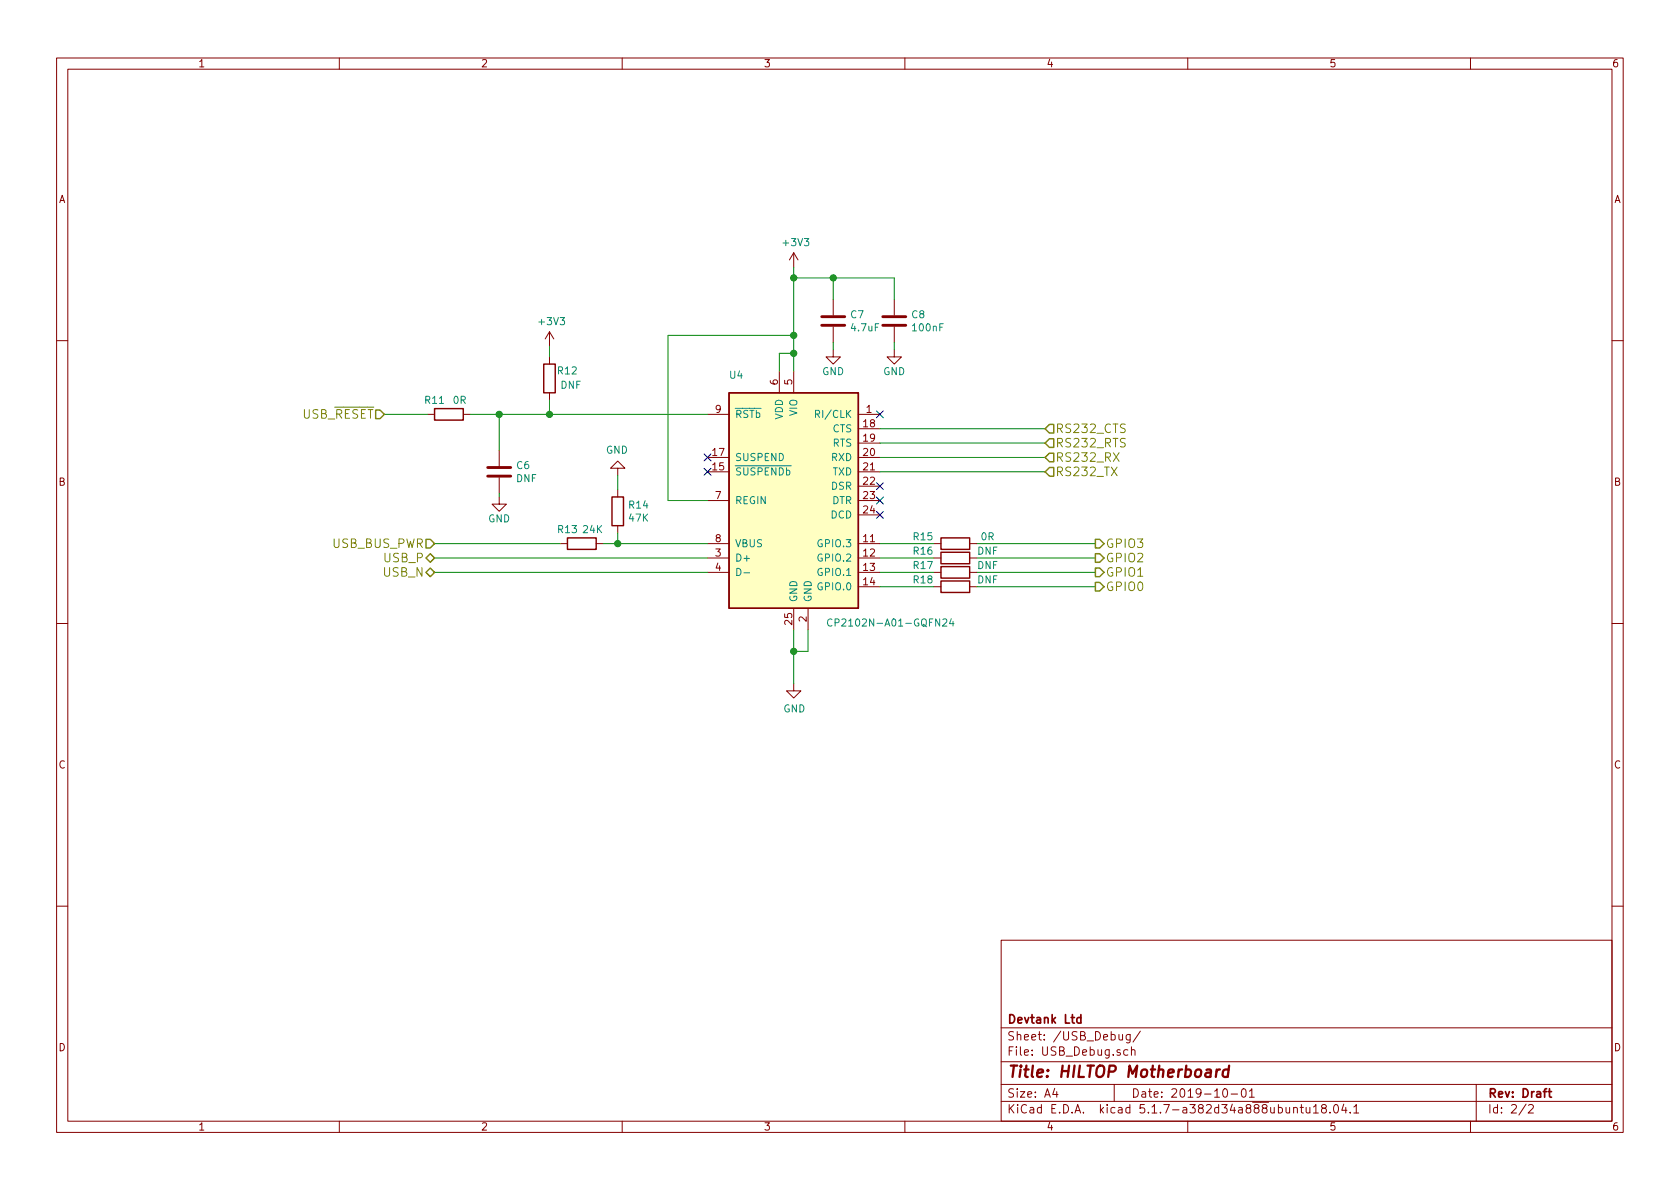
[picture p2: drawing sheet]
<svg xmlns="http://www.w3.org/2000/svg" width="297mm" height="210mm" viewBox="0 0 297 210" stroke-linecap="round" stroke-linejoin="round" font-family="sans-serif">
<g fill="none" stroke="#840000" stroke-width=".18">
<path d="M10 10.3h277v189.9h-277zM12 12.2h273v186.1h-273zM60 10.3v1.9M110 10.3v1.9M160 10.3v1.9M210 10.3v1.9M260 10.3v1.9M97.2 58.7l-.8 1.2M97.2 58.7v2.5M97.2 58.7l.7 1.2M140.3 44.7v2.5M140.3 44.7l-.7 1.3"/>
<path d="M140.3 44.7l.8 1.3M147.3 53v2.7M147.3 57.8v2.8M158.1 53v2.7M158.1 57.8v2.8M10 60.2h2M75.6 73.3h1.2M81.9 73.3h1.3M88.3 79.6v2.8M97.2 63.1v1.3M97.2 69.5v1.2M125.1 73.3h3.8"/>
<path d="M137.8 65.7v3.8M140.3 65.7v3.8M147.3 61.8v1.3h1.3l-1.3 1.3-1.3-1.3h1.3M151.8 73.3h3.8M151.8 75.8h3.8M151.8 78.4h3.8M158.1 61.8v1.3h1.3l-1.3 1.3-1.3-1.3h1.3M285 60.2h2M88.3 87.9v1.2h1.2l-1.2 1.3-1.3-1.3h1.3M88.3 84.4v2.8M99.1 96.1h1.2M105.4 96.1h1.3"/>
<path d="M109.2 82.8h1.3l-1.3-1.3-1.3 1.3h1.3v1.3M109.2 86.6v1.3M109.2 93v1.2M125.1 96.1h3.8M125.1 98.7h3.8M125.1 83.4h3.8M125.1 80.9h3.8M125.1 88.5h3.8M151.8 96.1h3.8M151.8 98.7h3.8M151.8 83.4h3.8M151.8 80.9h3.8"/>
<path d="M151.8 86h3.8M151.8 88.5h3.8M151.8 91.1h3.8M165.1 96.1h1.3M165.1 98.7h1.3M171.4 96.1h1.3M171.4 98.7h1.3M10 110.3h2M125.1 101.2h3.8M140.3 107.6v3.8M142.9 107.6v3.8M151.8 103.8h3.8"/>
<path d="M151.8 101.2h3.8M165.1 103.8h1.3M165.1 101.2h1.3M171.4 103.8h1.3M171.4 101.2h1.3M285 110.3h2M140.3 120.9v1.3h1.3l-1.3 1.2-1.2-1.2h1.2M10 160.2h2M177 166.3h108v32h-108zM285 160.2h2M60 198.3v1.9M110 198.3v1.9"/>
<path d="M160 198.3v1.9M177 194.8h108M177 191.8h108M177 187.8h108M177 181.8h108M186.5 192.5l-.4 1h1M186.8 193v1M197 191.8v3M197.8 182.9l.1 .9 .4 .1 .2-.1M198.5 182.9v1M199.4 185.7l-.4-.1-.3 .3 .1 .6 .2 .1 .4-.1M199.8 182.9v1.4l-.3 .1-.3-.1"/>
<path d="M199.8 183l-.4-.1-.3 .3 .1 .6 .2 .1 .4-.1M200.1 185.7l.2-.1 .3 .1 .1 .9M200.1 185.1v1.5M201.6 182.3l-1.3 2M210 198.3v1.9M216.3 192.7l.4-.2a.94 .94 0 0 1 0 1.5 .79 .79 0 0 1-.4-1.3zM217.7 193.5h1.1M219.6 192.7l.4-.2a.94 .94 0 0 1 0 1.5 .82 .82 0 0 1-.4-1.3zM220.9 193l.4-.5v1.5M220.9 194h.9M228.7 196l.1-.1a.37 .37 0 0 1 .6 .1v.8M228.7 195.8v1"/>
<path d="M229.9 195.8h.6M230.1 195.3v1.3l.4 .2M230.9 195.8v.8a.39 .39 0 0 0 .7 .1M231.6 195.8v1M232.2 195.8l.5-.5v1.5M232.2 196.8h.9M233.9 196l-.2-.3v-.2l.2-.2 .5 .1 .1 .2-.1 .2-.6 .2a.48 .48 0 0 0-.1 .7l.2 .1 .5-.1a.48 .48 0 0 0-.2-.7M235.2 196.7v.1M235.9 195.5l.2-.2a.81 .81 0 0 1 .6 .6 .81 .81 0 0 1-.3 .8l-.1 .1a.79 .79 0 0 1-.4-1.3zM237.6 195.2l-.4 1.1h1M237.9 195.8v1M238.7 196.7v.1"/>
<path d="M239.4 195.8l.4-.5v1.5M239.4 196.8h.8M260 198.3v1.9M261 191.8v6.5M269.8 195.2l-1.2 2M270.3 195.5l.2-.2h.3l.3 .5-.9 1h.9"/>
</g>
<path d="M191.1 179.4v1.5M191.1 180l-.4-.1-.3 .3 .1 .6h.6M273.7 193h.6M274 192.5v1.3l.3 .2" fill="none" stroke="#840000" stroke-width=".3"/>
<path d="M215.1 189.1l-.1 1.3M215.7 189.1a.54 .54 0 0 0-.6 .4M217.2 189.2a.68 .68 0 0 0-1 .3v.8l.3 .1 .6-.1M217.3 188.4l-.2 2" fill="none" stroke="#840000" stroke-width=".41"/>
<path d="M76.8 72.3h5.1v2h-5.1zM96.1 64.4h2.1v5.1h-2.1zM128.9 69.5h22.9v38.1h-22.9zM100.3 95.1h5.1v2h-5.1zM108.2 87.9h2v5.1h-2zM166.4 97.7h5v2h-5zM166.4 95.1h5v2h-5zM166.4 102.7h5v2.1h-5zM166.4 100.2h5v2h-5z" fill="none" stroke="#840000" stroke-width=".25"/>
<path d="M145.3 57.5h4.1M145.3 56h4.1M156.1 57.5h4M156.1 56h4M86.2 84.2h4.1M86.2 82.7h4.1" fill="none" stroke="#840000" stroke-width=".51"/>
<path d="M128.9 69.5h22.9v38.1h-22.9z" fill="#ffffc2" stroke="#ffffc2" stroke-width=".18"/>
<path d="M144.2 73.2h.6l.1-.5-.2-.1h-.5v1.2M130.3 100.5a.64 .64 0 0 1 .7 .6 .64 .64 0 0 1-.7 .7zM131.5 101.3h1M147.1 109.6a.6 .6 0 0 0-.8 .4 .6 .6 0 0 0 .6 .7l.2-.1M168.2 109.4l-.3 .9h.8M168.5 109.9v.8" fill="none" stroke="#008484" stroke-width=".18"/>
<g fill="none" stroke="#008400" stroke-width=".18">
<path d="M140.3 49.1h17.8v3.9M140.3 59.3h-22.2v29.2h7M140.3 47.2v18.5M147.3 49.1v3.9M67.9 73.3h7.7M83.2 73.3h41.9M88.3 73.3v6.3M97.2 61.2v1.9M97.2 70.7v2.6M140.3 62.5h-2.5v3.2M147.3 60.6v1.2M155.6 75.8h29.2"/>
<path d="M155.6 78.4h29.2M158.1 60.6v1.2M76.8 96.1h22.3M76.8 98.7h48.3M88.3 87.2v.7M106.7 96.1h18.4M109.2 84.1v2.5M109.2 94.2v1.9M155.6 83.4h29.2M155.6 80.9h29.2M155.6 96.1h9.5M155.6 98.7h9.5"/>
<path d="M172.7 96.1h21M172.7 98.7h21M76.8 101.2h48.3M140.3 111.4v9.5M142.9 111.4v3.8h-2.6M155.6 101.2h9.5M155.6 103.8h9.5M172.7 101.2h21M172.7 103.8h21"/>
</g>
<path d="M66.4 72.5h.8l.7 .8-.7 .7h-.8zM185.5 77.6h.8v1.5h-.8l-.7-.7zM185.5 75.1h.8v1.5h-.8l-.7-.8zM75.3 98.7l.8-.8 .7 .8-.7 .7zM75.3 95.4h.8l.7 .7-.7 .8h-.8zM185.5 80.1h.8v1.6h-.8l-.7-.8zM185.5 82.7h.8v1.5h-.8l-.7-.8zM193.7 97.9h.7l.8 .8-.8 .7h-.7zM193.7 95.4h.7l.8 .7-.8 .8h-.7zM75.3 101.2l.8-.7 .7 .7-.7 .8zM193.7 103h.7l.8 .8-.8 .7h-.7zM193.7 100.5h.7l.8 .7-.8 .8h-.7z" fill="none" stroke="#848400" stroke-width=".25"/>
<g fill="#008400" stroke="#008400" stroke-width=".25">
<circle cx="140.3" cy="115.2" r=".51"/>
<circle cx="140.3" cy="59.3" r=".51"/>
<circle cx="109.2" cy="96.1" r=".51"/>
<circle cx="140.3" cy="62.5" r=".51"/>
<circle cx="88.3" cy="73.3" r=".51"/>
<circle cx="97.2" cy="73.3" r=".51"/>
<circle cx="140.3" cy="49.1" r=".51"/>
<circle cx="147.3" cy="49.1" r=".51"/>
</g>
<path d="M155 72.7l1.2 1.2M156.2 72.7l-1.2 1.2M124.5 82.8l1.2 1.2M124.5 80.3l1.2 1.2M125.7 82.8l-1.2 1.2M125.7 80.3l-1.2 1.2M155 90.4l1.2 1.3M155 87.9l1.2 1.2M155 85.4l1.2 1.2M156.2 90.4l-1.2 1.3M156.2 87.9l-1.2 1.2M156.2 85.4l-1.2 1.2" fill="none" stroke="#000084" stroke-width=".18"/>
<text font-size="2.8" fill="#840000" x="178" y="190.5">Title: HILTOP Motherboard</text>
<g font-size="2.1" fill="#848400">
<text x="53.4" y="74">USB_RESET</text>
<text x="186.6" y="76.6">RS232_CTS</text>
<text x="186.6" y="79.1">RS232_RTS</text>
<text x="186.6" y="81.7">RS232_RX</text>
<text x="186.6" y="84.2">RS232_TX</text>
<text x="58.8" y="96.9">USB_BUS_PWR</text>
<text x="67.9" y="102">USB_N</text>
<text x="68" y="99.4">USB_P</text>
<text x="195.5" y="102">GPIO1</text>
<text x="195.5" y="99.4">GPIO2</text>
<text x="195.5" y="96.9">GPIO3</text>
<text x="195.5" y="104.5">GPIO0</text>
</g>
<g font-size="2.1" fill="#840000">
<text x="178" y="184">Sheet: /USB_Debug/</text>
<text x="178" y="181">Devtank Ltd</text>
<text x="178" y="186.7">File: USB_Debug.sch</text>
<text x="178" y="196.9">KiCad E.D.A. kicad 5.1.7-a382d34a888ubuntu18.04.1</text>
<text x="178" y="194.1">Size: A4</text>
<text x="200" y="194.1">Date: 2019-10-01</text>
<text x="263" y="194.1">Rev: Draft</text>
<text x="263" y="196.9">Id: 2/2</text>
</g>
<g font-size="1.8" fill="#840000">
<text x="35" y="11.9">1</text>
<text x="85" y="11.9">2</text>
<text x="135" y="11.9">3</text>
<text x="185" y="11.9">4</text>
<text x="235" y="11.9">5</text>
<text x="285" y="11.9">6</text>
<text x="10.4" y="35.9">A</text>
<text x="285.4" y="35.9">A</text>
<text x="137.5" y="68" transform="rotate(-90 137.5 68)">6</text>
<text x="140.1" y="68" transform="rotate(-90 140.1 68)">5</text>
<text x="126.5" y="73">9</text>
<text x="152.7" y="75.6">18</text>
<text x="153.2" y="73">1</text>
<text x="126" y="83.2">15</text>
<text x="126" y="80.6">17</text>
<text x="152.7" y="78.1">19</text>
<text x="152.7" y="80.6">20</text>
<text x="152.7" y="83.2">21</text>
<text x="10.4" y="85.9">B</text>
<text x="126.5" y="88.3">7</text>
<text x="152.7" y="85.7">22</text>
<text x="152.7" y="88.3">23</text>
<text x="285.4" y="85.9">B</text>
<text x="126.5" y="95.9">8</text>
<text x="152.7" y="95.9">11</text>
<text x="152.7" y="90.8">24</text>
<text x="126.5" y="98.4">3</text>
<text x="126.5" y="101">4</text>
<text x="152.7" y="98.4">12</text>
<text x="152.7" y="101">13</text>
<text x="152.7" y="103.5">14</text>
<text x="140.1" y="110.4" transform="rotate(-90 140.1 110.4)">25</text>
<text x="142.6" y="110" transform="rotate(-90 142.6 110)">2</text>
<text x="10.4" y="135.9">C</text>
<text x="285.4" y="135.9">C</text>
<text x="10.4" y="185.9">D</text>
<text x="285.4" y="185.9">D</text>
<text x="35" y="199.9">1</text>
<text x="85" y="199.9">2</text>
<text x="135" y="199.9">3</text>
<text x="185" y="199.9">4</text>
<text x="235" y="199.9">5</text>
<text x="285" y="199.9">6</text>
</g>
<g font-size="1.8" fill="#008484">
<text x="138.6" y="43.5">+3V3</text>
<text x="95.5" y="57.5">+3V3</text>
<text x="150.4" y="56.3">C7</text>
<text x="150.6" y="58.6">4.7uF</text>
<text x="161.2" y="56.3">C8</text>
<text x="161.5" y="58.6">100nF</text>
<text x="75.2" y="71.4">R11</text>
<text x="80.2" y="71.4">0R</text>
<text x="98.7" y="66.2">R12</text>
<text x="99.1" y="68.8">DNF</text>
<text x="129.1" y="67">U4</text>
<text x="145.4" y="66.3">GND</text>
<text x="156.2" y="66.3">GND</text>
<text x="129.9" y="73.9">RSTb</text>
<text x="138.4" y="74.2" transform="rotate(-90 138.4 74.2)">VDD</text>
<text x="141" y="73.5" transform="rotate(-90 141 73.5)">VIO</text>
<text x="144.9" y="73.9">RI/CLK</text>
<text x="147.2" y="76.4">CTS</text>
<text x="91.4" y="83">C6</text>
<text x="107.1" y="80.2">GND</text>
<text x="129.9" y="81.5">SUSPEND</text>
<text x="147" y="81.5">RXD</text>
<text x="147.2" y="79">RTS</text>
<text x="91.3" y="85.3">DNF</text>
<text x="111.3" y="89.9">R14</text>
<text x="129.9" y="84.1">SUSPENDb</text>
<text x="129.9" y="89.1">REGIN</text>
<text x="147" y="86.6">DSR</text>
<text x="147.1" y="89.1">DTR</text>
<text x="147.2" y="84.1">TXD</text>
<text x="86.3" y="92.4">GND</text>
<text x="98.7" y="94.3">R13</text>
<text x="103.1" y="94.3">24K</text>
<text x="111.3" y="92.2">47K</text>
<text x="146.9" y="91.7">DCD</text>
<text x="161.6" y="95.5">R15</text>
<text x="173.5" y="95.5">0R</text>
<text x="129.9" y="99.3">D+</text>
<text x="129.9" y="96.8">VBUS</text>
<text x="144.9" y="96.8">GPIO.3</text>
<text x="144.9" y="99.3">GPIO.2</text>
<text x="144.9" y="101.8">GPIO.1</text>
<text x="161.6" y="100.6">R17</text>
<text x="161.6" y="98.1">R16</text>
<text x="172.8" y="100.6">DNF</text>
<text x="172.8" y="98.1">DNF</text>
<text x="141" y="106.5" transform="rotate(-90 141 106.5)">GND</text>
<text x="143.5" y="106.5" transform="rotate(-90 143.5 106.5)">GND</text>
<text x="144.9" y="104.4">GPIO.0</text>
<text x="161.6" y="103.2">R18</text>
<text x="172.8" y="103.2">DNF</text>
<text x="147.9" y="110.8">CP2102N-A01-GQFN24</text>
<text x="138.5" y="126">GND</text>
</g>
</svg>
